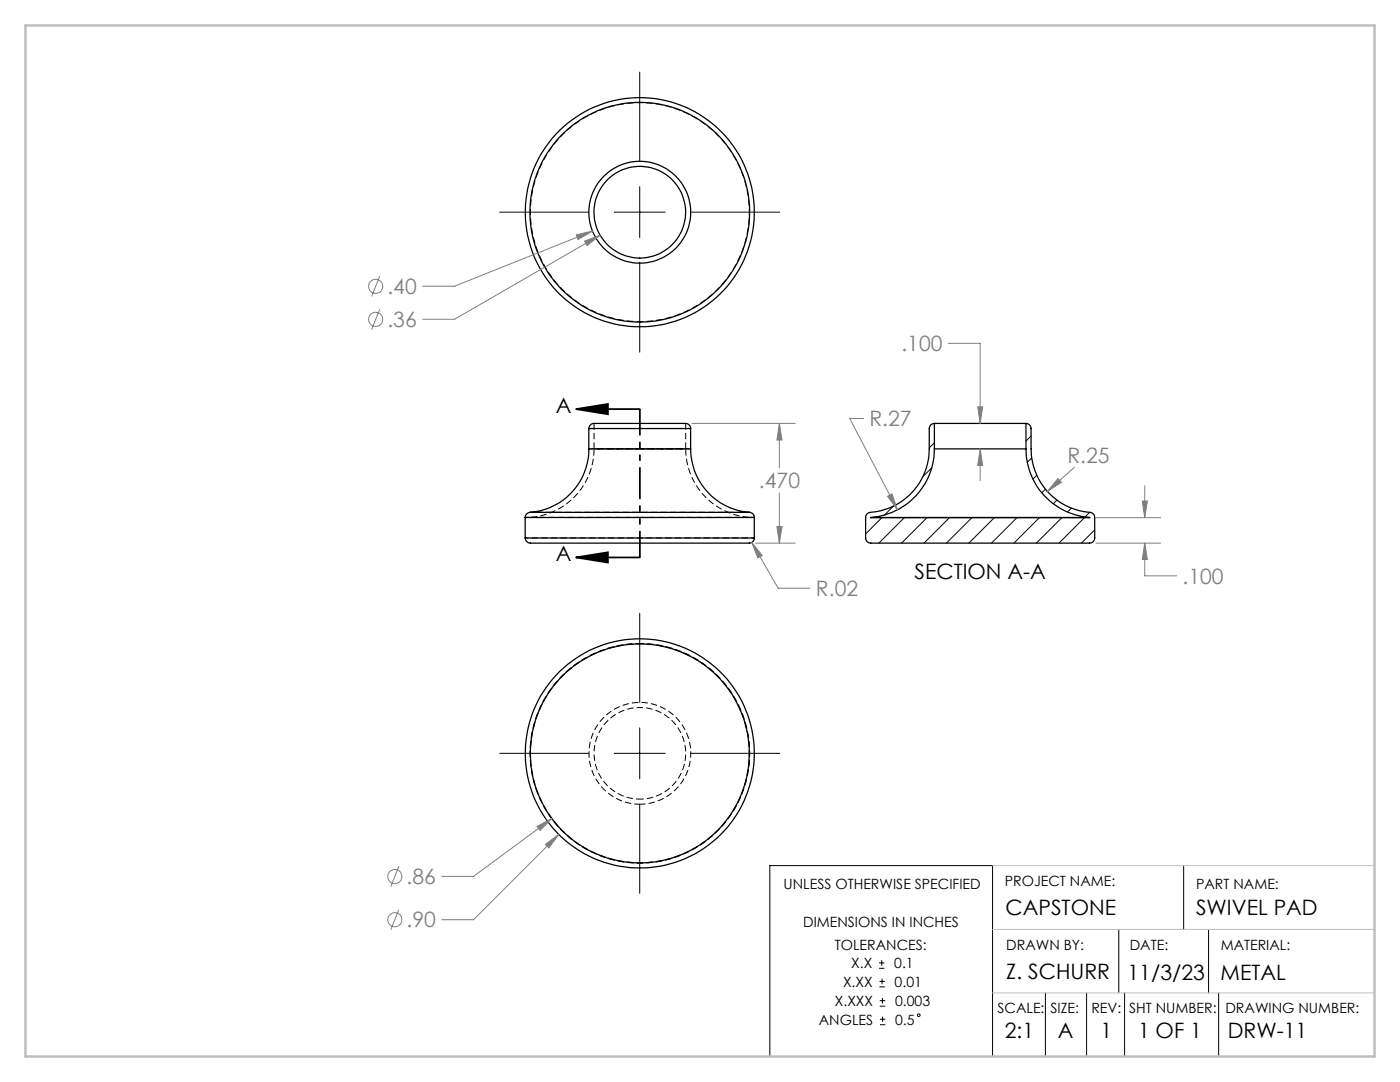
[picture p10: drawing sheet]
<svg xmlns="http://www.w3.org/2000/svg" width="279mm" height="216mm" viewBox="0 0 279 216" stroke-linecap="round" stroke-linejoin="round" font-family="sans-serif">
<path d="M149.5 103.3h-43.6" fill="none" stroke="#000" stroke-width=".2" stroke-dasharray="1.3 .6" stroke-dashoffset=".7" stroke-linecap="butt"/>
<path d="M127.7 103.2h-21.8M149.5 103.2h-21.8M127.7 160.5a10.2 10.2 0 0 0 8.9-15.1 10.2 10.2 0 0 0-17.5-.6 10.2 10.2 0 0 0 7.9 15.7h.7" fill="none" stroke="#000" stroke-width=".2" stroke-dasharray="1.3 .6" stroke-dashoffset=".2" stroke-linecap="butt"/>
<path d="M127.7 89.6h9.1h-18.2h9.1M127.7 128.4a21.9 21.9 0 0 1 19.3 32.3 21.9 21.9 0 0 1-37.6 1.7 21.9 21.9 0 0 1 16.3-33.9l2-.1" fill="none" stroke="#000" stroke-width=".2" stroke-dasharray="1.3 .6" stroke-dashoffset=".4" stroke-linecap="butt"/>
<path d="M117.5 85.5h20.4M118.6 84.5v5.1M136.8 89.6v-5.1M105.9 103.2v.1M149.5 103.3v-.1" fill="none" stroke="#000" stroke-width=".2" stroke-dasharray="1.3 .6" stroke-linecap="butt"/>
<path d="M118.6 89.6a13.7 13.7 0 0 1-12.7 13.6M149.5 103.2a13.7 13.7 0 0 1-12.7-13.6" fill="none" stroke="#000" stroke-width=".2" stroke-dasharray="1.3 .6" stroke-dashoffset="-.1" stroke-linecap="butt"/>
<path d="M127.7 64.2a21.8 21.8 0 0 1-19.2-32.2 21.8 21.8 0 0 1 37.4-1.7 21.8 21.8 0 0 1-16.2 33.8l-2 .1M127.7 107.3h-22.9M149.6 102.2h-43.8M150.6 107.3h-22.9M127.7 172.2a21.8 21.8 0 0 0 19.2-32.2 21.8 21.8 0 0 0-37.4-1.8 21.8 21.8 0 0 0 16.2 33.9l2 .1" fill="none" stroke="#000" stroke-width=".2" stroke-dasharray="1.3 .6" stroke-dashoffset=".6" stroke-linecap="butt"/>
<path d="M104.8 103.2h1.1M149.5 103.2h1.1M127.7 159.5a9.1 9.1 0 0 0 8-13.6 9.1 9.1 0 0 0-15.7-.5 9.1 9.1 0 0 0 7 14l.7 .1" fill="none" stroke="#000" stroke-width=".2" stroke-dasharray="1.3 .6" stroke-dashoffset=".5" stroke-linecap="butt"/>
<path d="M117.5 89.6h10.2M127.7 89.6h10.2" fill="none" stroke="#000" stroke-width=".2" stroke-dasharray="1.3 .6" stroke-dashoffset=".3" stroke-linecap="butt"/>
<g fill="none" stroke="#000" stroke-width=".25">
<path d="M117.5 89.6a12.7 12.7 0 0 1-11.7 12.6M117.5 85.5a1.41 1.41 0 0 1 1.8-1h13.9a13.6 13.6 0 0 1 4.2 .2l.3 .2 .1 .6M117.5 89.6h20.3M117.5 85.5h20.3M117.5 85.5v4.1M137.8 89.6a12.8 12.8 0 0 0 11.8 12.6M137.8 85.5v4.1M186.5 84.5a1.02 1.02 0 0 0-1 1v4.1a12.9 12.9 0 0 1-12.2 12.7l-.4 .4-.1 .3v4.4a1.02 1.02 0 0 0 1 1h43.7a1.02 1.02 0 0 0 1-1v-4.1a1.03 1.03 0 0 0-1-1.1 12.7 12.7 0 0 1-11.7-12.6v-4.1a1.02 1.02 0 0 0-1-1M186.5 89.6a13.7 13.7 0 0 1-12.7 13.7M186.5 89.6h18.3M186.5 84.5h18.3M186.5 84.5v5.1"/>
<path d="M204.8 89.6a13.7 13.7 0 0 0 12.7 13.7M204.8 84.5v5.1M104.8 107.4a1.49 1.49 0 0 0 2 1h38.7a16.2 16.2 0 0 0 4.6-.2l.3-.3 .1-.5M104.8 107.4h45.7M104.8 103.3h45.7M104.8 103.3v4.1M105.8 102.2a1.03 1.03 0 0 0-1 1.1M105.8 102.2h43.8M149.6 102.2a.97 .97 0 0 1 .9 1.1M150.5 103.3v4.1M173.8 103.3h43.7M173.8 103.3h.1"/>
<path d="M217.5 103.3h.1"/>
<circle cx="127.7" cy="42.4" r="21.9"/>
<circle cx="127.7" cy="42.3" r="10.1"/>
<circle cx="127.7" cy="42.4" r="9.1"/>
<circle cx="127.7" cy="42.3" r="22.9"/>
<circle cx="127.7" cy="150.3" r="22.9"/>
<circle cx="127.7" cy="150.3" r="21.9"/>
</g>
<g fill="none" stroke="#000" stroke-width=".2">
<path d="M127.7 14.4v17.8M127.7 37.3v10.1M99.7 42.3h17.8M122.6 42.3h10.2M127.7 52.5v17.8M137.8 42.3h17.8M185.9 93.3l-1.7 1.8M186.5 88.3l-1 1.1M205.8 87l-1 1M205.9 91.4l-.9 .8M206.9 94.8l-.7 .8M208.6 97.6l-.7 .7"/>
<path d="M210.9 99.8l-.7 .7M176 103.3l-3.2 3.2M178.3 101l-1.8 1.8M180.5 103.3l-5.1 5.1M185 103.3l-5.1 5.1M189.5 103.3l-5.1 5.1M194 103.3l-5.1 5.1M198.4 103.3l-5 5.1M203 103.3l-5.1 5.1M207.4 103.3l-5 5.1M211.9 103.3l-5.1 5.1M213.8 101.4l-.8 .8"/>
<path d="M216.4 103.3l-5.1 5.1M217.5 102.2l-1 1M218.5 105.7l-2.7 2.7M127.7 122.4v17.8M99.7 150.3h17.8M122.6 150.3h10.2M127.7 145.2v10.2M137.8 150.3h17.8M127.7 160.5v17.8M236.2 172.7v12.8M175.4 193.2h1.1M175.4 192.1h1.1"/>
<path d="M175.5 196.9h1.1M175.5 195.8h1.1M175.6 199.7h1.1M176 191.6v1.1M176 195.3v1.1M176.1 199.1v1.1M208.6 198.1v12.7M216.9 198.1v12.7M223.3 185.5v12.6M224.4 198.1v12.7M241.2 185.5v12.6M243.2 198.1v12.7"/>
<path d="M153.6 210.8v-38.1h44.5v38.1M175.6 200.8h1.1M175.6 204.5h1.1M175.6 203.4h1.1M176.1 202.8v1.1"/>
<circle cx="183.3" cy="202.6" r=".28"/>
</g>
<g fill="none" stroke="#808080" stroke-width=".2">
<path d="M75.8 55.1l-1.6 4.1M115 46.8l3.3-.7-2.9 1.7zM116.7 48.1l3.1-1.2-2.6 2.1zM118.3 46.1l-27.6 11h-6.4M119.8 46.9l-29.1 16.8h-6.4M75.8 61.7l-1.6 4.1M189.3 68.5h6.3v16M138.1 84.5h20.6M155.5 84.5l.6 3.3h-1.1zM155.5 84.5v8.8M155.5 98.4v10M172.3 83.5h-2.7l9.5 18.2"/>
<path d="M177.1 99l.9-.4 1.1 3.1zM195.1 81.2h1l-.5 3.3zM195.6 89.6l.5 3.3h-1zM195.6 89.6v6.3M211.1 95.5l.7 .7-2.8 1.9zM214.4 93.2l-5.4 4.9M218.5 89.6h.1M228 100h1l-.5 3.3zM228.5 96.9v6.4M150 108.2l2.1 2.6-.9 .5zM150 108.2l5.3 9.2h6.3M150.8 108.4h7.9"/>
<path d="M155 105.1h1.1l-.6 3.3zM218.7 108.4h12.9M218.7 103.3h12.9M228.5 108.4l.5 3.3h-1zM228.5 108.4v6.5h6.3M79.6 172.9l-1.6 4M107.2 164.9l2.9-1.6-2.3 2.4zM108.8 168.5l2.7-2-2 2.7zM110.1 163.3l-15.6 11.6h-6.3M111.5 166.5l-17 17h-6.3M79.6 181.5l-1.6 4"/>
<circle cx="75" cy="57.1" r="1.41"/>
<circle cx="75" cy="63.7" r="1.4"/>
<circle cx="78.8" cy="174.9" r="1.41"/>
<circle cx="78.8" cy="183.5" r="1.41"/>
</g>
<path d="M115 81.6l6.3-1v2.1zM115 81.6h12.7M115 111.2l6.3-1v2.1zM115 111.2h12.7" fill="none" stroke="#000" stroke-width=".35"/>
<path d="M127.7 81.6v29.6" fill="none" stroke="#000" stroke-width=".35" stroke-dasharray="6.3 1.3 1.3 1.3 1.3 1.3" stroke-dashoffset="1.1" stroke-linecap="butt"/>
<path d="M198.1 172.7h76.2v12.8h-76.2M198.1 198.1h76.2" fill="none" stroke="#c0c0c0" stroke-width=".2"/>
<path d="M5.1 5.1h269.2v205.7h-269.2z" fill="none" stroke="#c0c0c0" stroke-width=".5"/>
<path d="M115 81.6l6.3-1v2.1zM115 111.2l6.3-1v2.1z" fill="#000"/>
<path d="M155.5 84.5l.6 3.3h-1.1zM155 105.1h1.1l-.6 3.3zM150 108.2l1.2 3.1 .9-.5zM108.8 168.5l.7 .7 2-2.7zM107.2 164.9l.6 .8 2.3-2.4zM115 46.8l.4 1 2.9-1.7zM116.7 48.1l.5 .9 2.6-2.1zM211.1 95.5l-2.1 2.6 2.8-1.9zM177.1 99l2 2.7-1.1-3.1zM195.6 89.6l.5 3.3h-1zM195.1 81.2h1l-.5 3.3zM228 100h1l-.5 3.3zM228.5 108.4l.5 3.3h-1z" fill="#808080"/>
<g font-size="4.2" fill="#808080">
<text x="77.3" y="58.7">.40</text>
<text x="77.3" y="65.3">.36</text>
<text x="179.9" y="70.1">.100</text>
<text x="173.5" y="85.1">R.27</text>
<text x="213" y="92.3">R.25</text>
<text x="151.5" y="97.5">.470</text>
<text x="162.8" y="118.9">R.02</text>
<text x="236" y="116.5">.100</text>
<text x="81.1" y="176.4">.86</text>
<text x="81.1" y="185.1">.90</text>
</g>
<g font-size="4.2">
<text x="110.9" y="82.4">A</text>
<text x="110.9" y="112">A</text>
<text x="182.5" y="115.6">SECTION A-A</text>
<text x="200.7" y="182.7">CAPSTONE</text>
<text x="238.7" y="182.7">SWIVEL PAD</text>
<text x="200.8" y="195.4">Z. SCHURR</text>
<text x="225" y="195.5">11/3/23</text>
<text x="243.6" y="195.5">METAL</text>
<text x="200.6" y="207.1">2:1</text>
<text x="211.1" y="207.1">A</text>
<text x="219.6" y="207.1">1</text>
<text x="227.1" y="207.1">1 OF 1</text>
<text x="245" y="207.1">DRW-11</text>
</g>
<g font-size="2.8">
<text x="156.4" y="177.3">UNLESS OTHERWISE SPECIFIED</text>
<text x="200.5" y="176.8">PROJECT NAME:</text>
<text x="238.7" y="177.3">PART NAME:</text>
<text x="160.3" y="185">DIMENSIONS IN INCHES</text>
<text x="166.6" y="189.6">TOLERANCES:</text>
<text x="200.8" y="189.6">DRAWN BY:</text>
<text x="225.5" y="189.6">DATE:</text>
<text x="243.6" y="189.6">MATERIAL:</text>
<text x="168.2" y="196.9">X.XX</text>
<text x="169.9" y="193.2">X.X</text>
<text x="178.5" y="193.2">0.1</text>
<text x="178.5" y="196.9">0.01</text>
<text x="166.6" y="200.7">X.XXX</text>
<text x="178.6" y="200.7">0.003</text>
<text x="199.1" y="202.1">SCALE:</text>
<text x="209.6" y="202.1">SIZE:</text>
<text x="217.8" y="202.1">REV:</text>
<text x="225.3" y="202.1">SHT NUMBER:</text>
<text x="244.6" y="202.1">DRAWING NUMBER:</text>
<text x="163.4" y="204.4">ANGLES</text>
<text x="178.6" y="204.4">0.5</text>
</g>
</svg>
